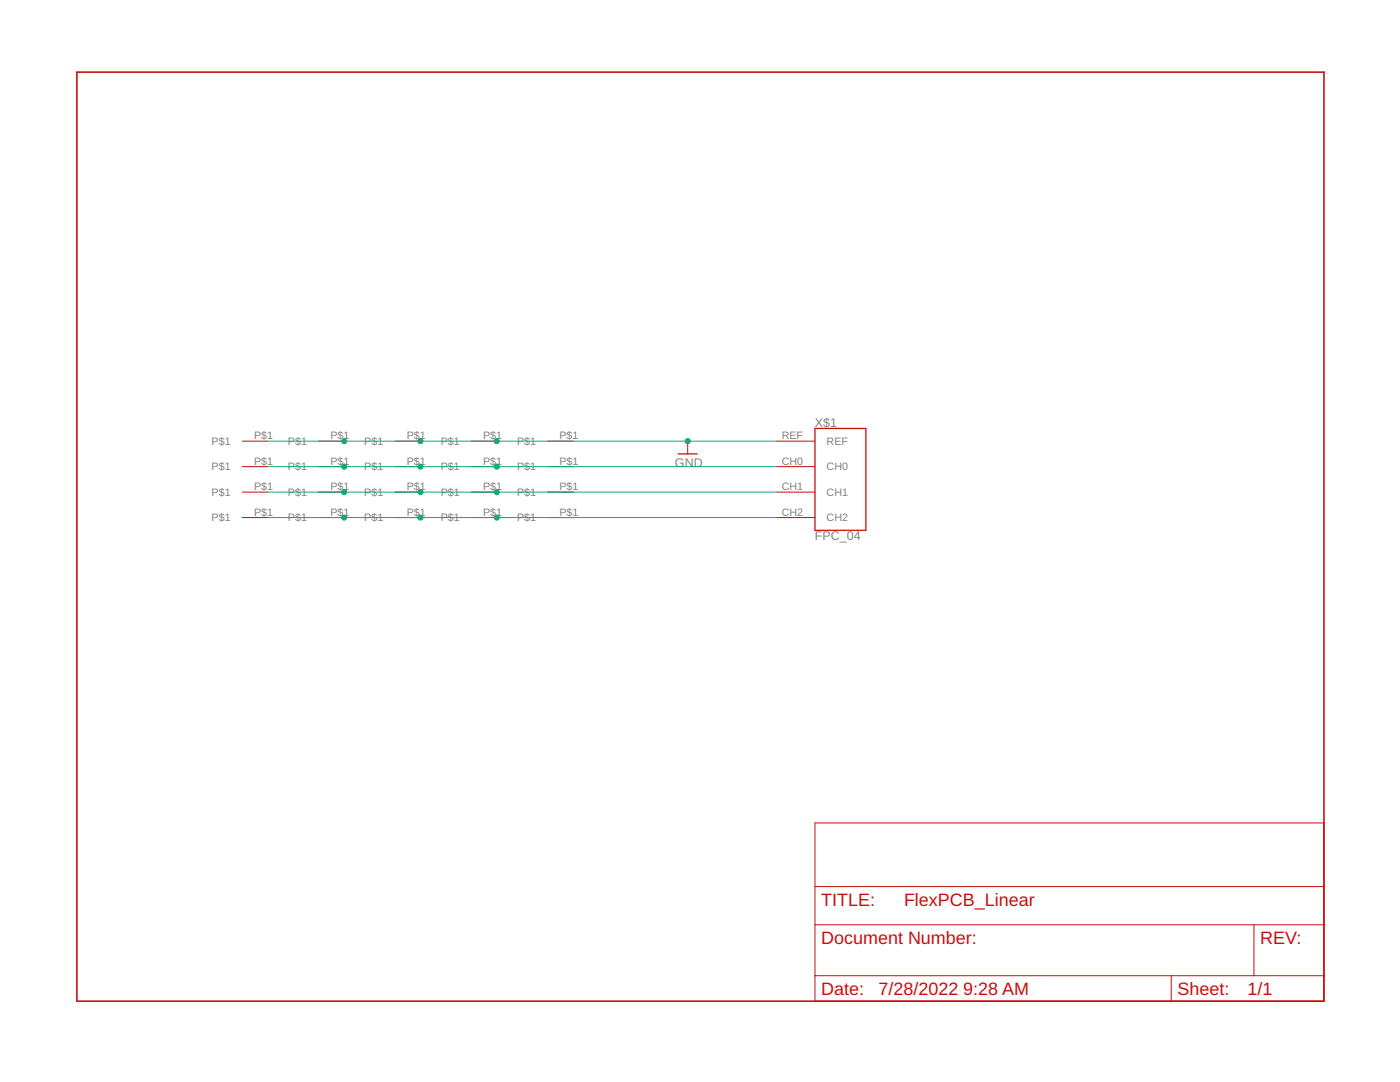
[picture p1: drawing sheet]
<?xml version="1.0" encoding="utf-8"?>
<!DOCTYPE eagle SYSTEM "eagle.dtd">
<eagle version="9.6.2">
<drawing>
<settings>
<setting alwaysvectorfont="no"/>
<setting verticaltext="up"/>
</settings>
<grid distance="0.1" unitdist="inch" unit="inch" style="lines" multiple="1" display="no" altdistance="0.01" altunitdist="inch" altunit="inch"/>
<schematic xreflabel="%F%N/%S" xrefpart="/%S.%C%R">
<libraries>
<library name="frames">
<symbols>
<symbol name="LETTER_L">
<frame x1="0" y1="0" x2="248.92" y2="185.42" columns="12" rows="17" layer="94" border-left="no" border-top="no" border-right="no" border-bottom="no"/>
</symbol>
<symbol name="DOCFIELD">
<wire x1="0" y1="0" x2="71.12" y2="0" width="0.1016" layer="94"/>
<wire x1="101.6" y1="15.24" x2="87.63" y2="15.24" width="0.1016" layer="94"/>
<wire x1="0" y1="0" x2="0" y2="5.08" width="0.1016" layer="94"/>
<wire x1="0" y1="5.08" x2="71.12" y2="5.08" width="0.1016" layer="94"/>
<wire x1="0" y1="5.08" x2="0" y2="15.24" width="0.1016" layer="94"/>
<wire x1="101.6" y1="15.24" x2="101.6" y2="5.08" width="0.1016" layer="94"/>
<wire x1="71.12" y1="5.08" x2="71.12" y2="0" width="0.1016" layer="94"/>
<wire x1="71.12" y1="5.08" x2="87.63" y2="5.08" width="0.1016" layer="94"/>
<wire x1="71.12" y1="0" x2="101.6" y2="0" width="0.1016" layer="94"/>
<wire x1="87.63" y1="15.24" x2="87.63" y2="5.08" width="0.1016" layer="94"/>
<wire x1="87.63" y1="15.24" x2="0" y2="15.24" width="0.1016" layer="94"/>
<wire x1="87.63" y1="5.08" x2="101.6" y2="5.08" width="0.1016" layer="94"/>
<wire x1="101.6" y1="5.08" x2="101.6" y2="0" width="0.1016" layer="94"/>
<wire x1="0" y1="15.24" x2="0" y2="22.86" width="0.1016" layer="94"/>
<wire x1="101.6" y1="35.56" x2="0" y2="35.56" width="0.1016" layer="94"/>
<wire x1="101.6" y1="35.56" x2="101.6" y2="22.86" width="0.1016" layer="94"/>
<wire x1="0" y1="22.86" x2="101.6" y2="22.86" width="0.1016" layer="94"/>
<wire x1="0" y1="22.86" x2="0" y2="35.56" width="0.1016" layer="94"/>
<wire x1="101.6" y1="22.86" x2="101.6" y2="15.24" width="0.1016" layer="94"/>
<text x="1.27" y="1.27" size="2.54" layer="94">Date:</text>
<text x="12.7" y="1.27" size="2.54" layer="94">&gt;LAST_DATE_TIME</text>
<text x="72.39" y="1.27" size="2.54" layer="94">Sheet:</text>
<text x="86.36" y="1.27" size="2.54" layer="94">&gt;SHEET</text>
<text x="88.9" y="11.43" size="2.54" layer="94">REV:</text>
<text x="1.27" y="19.05" size="2.54" layer="94">TITLE:</text>
<text x="1.27" y="11.43" size="2.54" layer="94">Document Number:</text>
<text x="17.78" y="19.05" size="2.54" layer="94">&gt;DRAWING_NAME</text>
</symbol>
</symbols>
<devicesets>
<deviceset name="LETTER_L" prefix="FRAME" uservalue="yes">
<gates>
<gate name="G$1" symbol="LETTER_L" x="0" y="0"/>
<gate name="G$2" symbol="DOCFIELD" x="147.32" y="0" addlevel="must"/>
</gates>
<devices>
<device name="">
<technologies>
<technology name=""/>
</technologies>
</device>
</devices>
</deviceset>
</devicesets>
</library>
<library name="IonSensor">
<symbols>
<symbol name="CONN">
<pin name="P$1" x="0" y="0" length="middle"/>
</symbol>
<symbol name="FPC_04">
<pin name="CH2" x="-7.62" y="-7.62" swaplevel="3"/>
<pin name="CH1" x="-7.62" y="-2.54" swaplevel="2"/>
<pin name="CH0" x="-7.62" y="2.54" swaplevel="1"/>
<pin name="REF" x="-7.62" y="7.62"/>
<wire x1="0" y1="-10.16" x2="0" y2="10.16" width="0.254" layer="94"/>
<wire x1="0" y1="10.16" x2="10.16" y2="10.16" width="0.254" layer="94"/>
<wire x1="10.16" y1="10.16" x2="10.16" y2="-10.16" width="0.254" layer="94"/>
<wire x1="10.16" y1="-10.16" x2="0" y2="-10.16" width="0.254" layer="94"/>
<text x="0" y="10.414" size="1.778" layer="95">&gt;NAME</text>
<text x="0" y="-10.414" size="1.778" layer="96" rot="MR180">&gt;VALUE</text>
</symbol>
</symbols>
<devicesets>
<deviceset name="CONN">
<gates>
<gate name="G$1" symbol="CONN" x="0" y="0"/>
</gates>
<devices>
<device name="" package="CONN">
<connects>
<connect gate="G$1" pin="P$1" pad="P$1"/>
</connects>
<technologies>
<technology name=""/>
</technologies>
</device>
</devices>
</deviceset>
<deviceset name="FPC_04" prefix="X$">
<gates>
<gate name="G$1" symbol="FPC_04" x="0" y="0"/>
</gates>
<devices>
<device name="" package="FPC_04">
<connects>
<connect gate="G$1" pin="CH0" pad="CH0"/>
<connect gate="G$1" pin="CH1" pad="CH1"/>
<connect gate="G$1" pin="CH2" pad="CH2"/>
<connect gate="G$1" pin="REF" pad="REF"/>
</connects>
<technologies>
<technology name=""/>
</technologies>
</device>
</devices>
</deviceset>
</devicesets>
</library>
<library name="supply1">
<symbols>
<symbol name="GND">
<wire x1="-1.905" y1="0" x2="1.905" y2="0" width="0.254" layer="94"/>
<text x="-2.54" y="-2.54" size="1.778" layer="96">&gt;VALUE</text>
<pin name="GND" x="0" y="2.54" visible="off" length="short" direction="sup" rot="R270"/>
</symbol>
</symbols>
<devicesets>
<deviceset name="GND" prefix="GND">
<gates>
<gate name="1" symbol="GND" x="0" y="0"/>
</gates>
<devices>
<device name="">
<technologies>
<technology name=""/>
</technologies>
</device>
</devices>
</deviceset>
</devicesets>
</library>
</libraries>
<attributes>
</attributes>
<variantdefs>
</variantdefs>
<classes>
<class number="0" name="default" width="0.3048" drill="0">
</class>
</classes>
<parts>
<part name="FRAME1" library="frames" deviceset="LETTER_L" device=""/>
<part name="U$1" library="IonSensor" deviceset="CONN" device=""/>
<part name="U$2" library="IonSensor" deviceset="CONN" device=""/>
<part name="U$3" library="IonSensor" deviceset="CONN" device=""/>
<part name="U$4" library="IonSensor" deviceset="CONN" device=""/>
<part name="U$5" library="IonSensor" deviceset="CONN" device=""/>
<part name="U$6" library="IonSensor" deviceset="CONN" device=""/>
<part name="U$7" library="IonSensor" deviceset="CONN" device=""/>
<part name="U$8" library="IonSensor" deviceset="CONN" device=""/>
<part name="U$9" library="IonSensor" deviceset="CONN" device=""/>
<part name="U$10" library="IonSensor" deviceset="CONN" device=""/>
<part name="U$11" library="IonSensor" deviceset="CONN" device=""/>
<part name="U$12" library="IonSensor" deviceset="CONN" device=""/>
<part name="U$13" library="IonSensor" deviceset="CONN" device=""/>
<part name="U$14" library="IonSensor" deviceset="CONN" device=""/>
<part name="U$15" library="IonSensor" deviceset="CONN" device=""/>
<part name="U$16" library="IonSensor" deviceset="CONN" device=""/>
<part name="U$17" library="IonSensor" deviceset="CONN" device=""/>
<part name="U$18" library="IonSensor" deviceset="CONN" device=""/>
<part name="U$19" library="IonSensor" deviceset="CONN" device=""/>
<part name="U$20" library="IonSensor" deviceset="CONN" device=""/>
<part name="X$1" library="IonSensor" deviceset="FPC_04" device=""/>
<part name="GND1" library="supply1" deviceset="GND" device=""/>
</parts>
<sheets>
<sheet>
<plain>
</plain>
<instances>
<instance part="FRAME1" gate="G$1" x="0" y="0" smashed="yes"/>
<instance part="FRAME1" gate="G$2" x="147.32" y="0" smashed="yes">
<attribute name="LAST_DATE_TIME" x="160.02" y="1.27" size="2.54" layer="94"/>
<attribute name="SHEET" x="233.68" y="1.27" size="2.54" layer="94"/>
<attribute name="DRAWING_NAME" x="165.1" y="19.05" size="2.54" layer="94"/>
</instance>
<instance part="U$1" gate="G$1" x="99.06" y="111.76" smashed="yes" rot="MR0"/>
<instance part="U$2" gate="G$1" x="99.06" y="106.68" smashed="yes" rot="MR0"/>
<instance part="U$3" gate="G$1" x="99.06" y="101.6" smashed="yes" rot="MR0"/>
<instance part="U$4" gate="G$1" x="99.06" y="96.52" smashed="yes" rot="MR0"/>
<instance part="U$5" gate="G$1" x="83.82" y="111.76" smashed="yes" rot="R180"/>
<instance part="U$6" gate="G$1" x="83.82" y="106.68" smashed="yes" rot="R180"/>
<instance part="U$7" gate="G$1" x="83.82" y="101.6" smashed="yes" rot="R180"/>
<instance part="U$8" gate="G$1" x="83.82" y="96.52" smashed="yes" rot="R180"/>
<instance part="U$9" gate="G$1" x="68.58" y="111.76" smashed="yes" rot="R180"/>
<instance part="U$10" gate="G$1" x="68.58" y="106.68" smashed="yes" rot="R180"/>
<instance part="U$11" gate="G$1" x="68.58" y="101.6" smashed="yes" rot="R180"/>
<instance part="U$12" gate="G$1" x="68.58" y="96.52" smashed="yes" rot="R180"/>
<instance part="U$13" gate="G$1" x="53.34" y="111.76" smashed="yes" rot="R180"/>
<instance part="U$14" gate="G$1" x="53.34" y="106.68" smashed="yes" rot="R180"/>
<instance part="U$15" gate="G$1" x="53.34" y="101.6" smashed="yes" rot="R180"/>
<instance part="U$16" gate="G$1" x="53.34" y="96.52" smashed="yes" rot="R180"/>
<instance part="U$17" gate="G$1" x="38.1" y="111.76" smashed="yes" rot="R180"/>
<instance part="U$18" gate="G$1" x="38.1" y="106.68" smashed="yes" rot="R180"/>
<instance part="U$19" gate="G$1" x="38.1" y="101.6" smashed="yes" rot="R180"/>
<instance part="U$20" gate="G$1" x="38.1" y="96.52" smashed="yes" rot="R180"/>
<instance part="X$1" gate="G$1" x="147.32" y="104.14" smashed="yes">
<attribute name="NAME" x="147.32" y="114.554" size="1.778" layer="95"/>
<attribute name="VALUE" x="147.32" y="93.726" size="1.778" layer="96" rot="MR180"/>
</instance>
<instance part="GND1" gate="1" x="121.92" y="109.22" smashed="yes">
<attribute name="VALUE" x="119.38" y="106.68" size="1.778" layer="96"/>
</instance>
</instances>
<busses>
</busses>
<nets>
<net name="GND" class="0">
<segment>
<pinref part="U$1" gate="G$1" pin="P$1"/>
<pinref part="U$17" gate="G$1" pin="P$1"/>
<wire x1="99.06" y1="111.76" x2="83.82" y2="111.76" width="0.1524" layer="91"/>
<pinref part="U$5" gate="G$1" pin="P$1"/>
<wire x1="83.82" y1="111.76" x2="68.58" y2="111.76" width="0.1524" layer="91"/>
<junction x="83.82" y="111.76"/>
<pinref part="U$9" gate="G$1" pin="P$1"/>
<wire x1="68.58" y1="111.76" x2="53.34" y2="111.76" width="0.1524" layer="91"/>
<junction x="68.58" y="111.76"/>
<pinref part="U$13" gate="G$1" pin="P$1"/>
<wire x1="53.34" y1="111.76" x2="38.1" y2="111.76" width="0.1524" layer="91"/>
<junction x="53.34" y="111.76"/>
<wire x1="99.06" y1="111.76" x2="121.92" y2="111.76" width="0.1524" layer="91"/>
<pinref part="X$1" gate="G$1" pin="REF"/>
<pinref part="GND1" gate="1" pin="GND"/>
<junction x="121.92" y="111.76"/>
<wire x1="121.92" y1="111.76" x2="139.7" y2="111.76" width="0.1524" layer="91"/>
</segment>
</net>
<net name="N$2" class="0">
<segment>
<pinref part="U$2" gate="G$1" pin="P$1"/>
<pinref part="U$18" gate="G$1" pin="P$1"/>
<wire x1="99.06" y1="106.68" x2="83.82" y2="106.68" width="0.1524" layer="91"/>
<pinref part="U$6" gate="G$1" pin="P$1"/>
<wire x1="83.82" y1="106.68" x2="68.58" y2="106.68" width="0.1524" layer="91"/>
<junction x="83.82" y="106.68"/>
<pinref part="U$10" gate="G$1" pin="P$1"/>
<wire x1="68.58" y1="106.68" x2="53.34" y2="106.68" width="0.1524" layer="91"/>
<junction x="68.58" y="106.68"/>
<pinref part="U$14" gate="G$1" pin="P$1"/>
<wire x1="53.34" y1="106.68" x2="38.1" y2="106.68" width="0.1524" layer="91"/>
<junction x="53.34" y="106.68"/>
<wire x1="139.7" y1="106.68" x2="99.06" y2="106.68" width="0.1524" layer="91"/>
<pinref part="X$1" gate="G$1" pin="CH0"/>
</segment>
</net>
<net name="N$3" class="0">
<segment>
<pinref part="U$3" gate="G$1" pin="P$1"/>
<pinref part="U$19" gate="G$1" pin="P$1"/>
<wire x1="99.06" y1="101.6" x2="83.82" y2="101.6" width="0.1524" layer="91"/>
<pinref part="U$7" gate="G$1" pin="P$1"/>
<wire x1="83.82" y1="101.6" x2="68.58" y2="101.6" width="0.1524" layer="91"/>
<junction x="83.82" y="101.6"/>
<pinref part="U$11" gate="G$1" pin="P$1"/>
<wire x1="68.58" y1="101.6" x2="53.34" y2="101.6" width="0.1524" layer="91"/>
<junction x="68.58" y="101.6"/>
<pinref part="U$15" gate="G$1" pin="P$1"/>
<wire x1="53.34" y1="101.6" x2="38.1" y2="101.6" width="0.1524" layer="91"/>
<junction x="53.34" y="101.6"/>
<wire x1="99.06" y1="101.6" x2="139.7" y2="101.6" width="0.1524" layer="91"/>
<pinref part="X$1" gate="G$1" pin="CH1"/>
</segment>
</net>
<net name="N$4" class="0">
<segment>
<pinref part="U$4" gate="G$1" pin="P$1"/>
<pinref part="U$20" gate="G$1" pin="P$1"/>
<wire x1="99.06" y1="96.52" x2="83.82" y2="96.52" width="0.1524" layer="91"/>
<pinref part="U$8" gate="G$1" pin="P$1"/>
<wire x1="83.82" y1="96.52" x2="68.58" y2="96.52" width="0.1524" layer="91"/>
<junction x="83.82" y="96.52"/>
<pinref part="U$12" gate="G$1" pin="P$1"/>
<wire x1="68.58" y1="96.52" x2="53.34" y2="96.52" width="0.1524" layer="91"/>
<junction x="68.58" y="96.52"/>
<pinref part="U$16" gate="G$1" pin="P$1"/>
<wire x1="53.34" y1="96.52" x2="38.1" y2="96.52" width="0.1524" layer="91"/>
<junction x="53.34" y="96.52"/>
<wire x1="139.7" y1="96.52" x2="99.06" y2="96.52" width="0.1524" layer="91"/>
<pinref part="X$1" gate="G$1" pin="CH2"/>
</segment>
</net>
</nets>
</sheet>
</sheets>
</schematic>
</drawing>
<compatibility>
<note version="8.2" severity="warning">
Since Version 8.2, EAGLE supports online libraries. The ids
of those online libraries will not be understood (or retained)
with this version.
</note>
<note version="8.3" severity="warning">
Since Version 8.3, EAGLE supports URNs for individual library
assets (packages, symbols, and devices). The URNs of those assets
will not be understood (or retained) with this version.
</note>
</compatibility>
</eagle>
